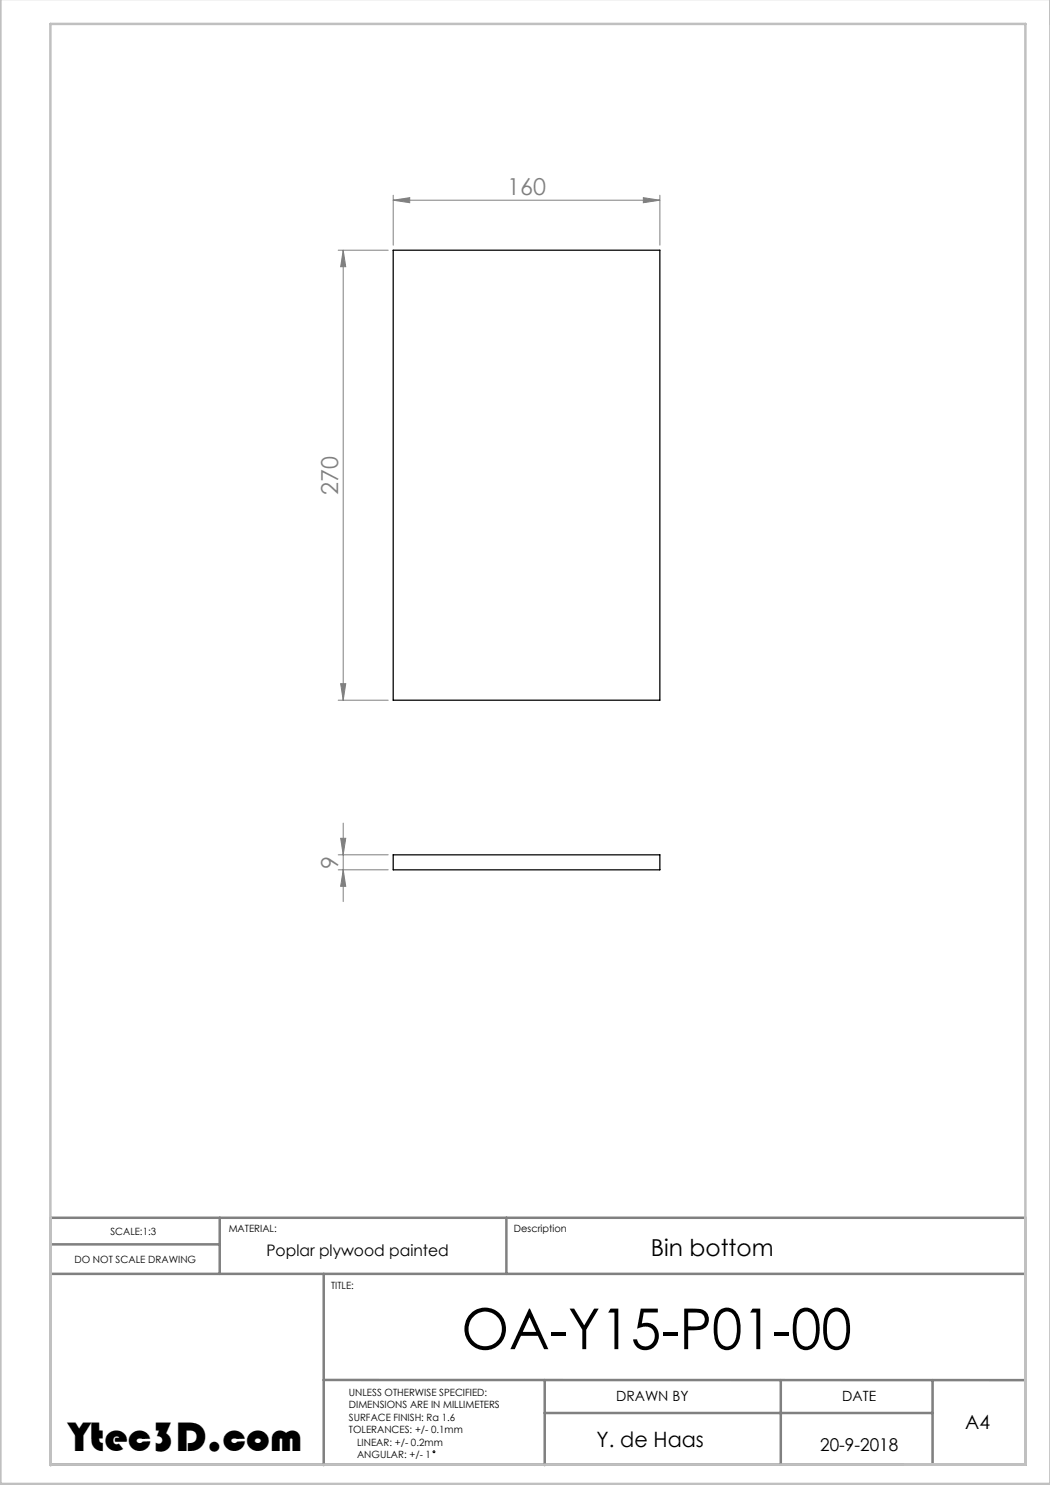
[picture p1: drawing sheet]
<svg xmlns="http://www.w3.org/2000/svg" width="210mm" height="297mm" viewBox="0 0 210 297" stroke-linecap="round" stroke-linejoin="round" font-family="sans-serif">
<circle cx="86.8" cy="290.4" r=".19" fill="none" stroke="#000" stroke-width=".2"/>
<path d="M10.1 248.9h33.8M10.1 254.8h195M43.9 243.6v11.2M64.7 254.8v38.2M101.3 243.6v11.2M64.7 276h140.4M108.9 276v17M156.2 276v16.9M186.5 276v16.9M10.1 292.9h195v-49.3h-195v49.4M108.9 282.6h77.6" fill="none" stroke="#808080" stroke-width=".5"/>
<path d="M.1 -.1v296.9h210M10.1 292.9h195v-288.1h-195v288.2" fill="none" stroke="#c0c0c0" stroke-width=".5"/>
<g fill="none" stroke="#808080" stroke-width=".2">
<path d="M78.6 39v10M128.7 39.5l3.3 .5-3.3 .5zM132 39v10M67.6 50h10M68.6 50v90M68.6 50l.5 3.3h-1zM78.6 40l3.3-.5v1zM78.6 40h53.4M68.1 136.7h1l-.5 3.3zM67.6 140h10M67.6 171h10M67.6 174h10"/>
<path d="M68.1 167.7h1l-.5 3.3zM68.6 164.6v15.7M68.6 174l.5 3.3h-1z"/>
</g>
<g fill="#808080">
<path d="M128.7 39.5l3.3 .5-3.3 .5zM78.6 40l3.3-.5v1z"/>
<path d="M68.6 50l.5 3.3h-1zM68.1 136.7h1l-.5 3.3zM68.1 167.7h1l-.5 3.3zM68.6 174l.5 3.3h-1z"/>
</g>
<path d="M78.6 50h53.4v90h-53.4zM78.6 171h53.4v3h-53.4z" fill="none" stroke="#000" stroke-width=".25"/>
<text font-size="11.3" x="92.3" y="269.8">OA-Y15-P01-00</text>
<text font-size="8.5" x="13.8" y="290.3">Ytec3D.com</text>
<g font-size="4.7" fill="#808080">
<text x="101.4" y="39">160</text>
<text x="67.6" y="98.9" transform="rotate(-90 67.6 98.9)">270</text>
<text x="67.6" y="173.8" transform="rotate(-90 67.6 173.8)">9</text>
</g>
<text font-size="4.7" x="130.2" y="251.2">Bin bottom</text>
<text font-size="4.2" x="119.3" y="289.4">Y. de Haas</text>
<text font-size="3.9" x="193.1" y="285.8">A4</text>
<text font-size="3.5" x="164" y="290.3">20-9-2018</text>
<text font-size="3.2" x="53.3" y="251.2">Poplar plywood painted</text>
<g font-size="2.8">
<text x="123.2" y="280.2">DRAWN BY</text>
<text x="168.5" y="280.2">DATE</text>
</g>
<g font-size="2">
<text x="22.1" y="246.9">SCALE:1:3</text>
<text x="45.7" y="246.5">MATERIAL:</text>
<text x="102.8" y="246.5">Description</text>
<text x="14.9" y="252.5">DO NOT SCALE DRAWING</text>
<text x="66.2" y="257.7">TITLE:</text>
<text x="69.8" y="279.2">UNLESS OTHERWISE SPECIFIED:</text>
<text x="69.8" y="281.7">DIMENSIONS ARE IN MILLIMETERS</text>
<text x="69.8" y="284.2">SURFACE FINISH: Ra 1.6</text>
<text x="69.8" y="286.7">TOLERANCES: +/- 0.1mm</text>
<text x="71.4" y="291.7">ANGULAR: +/- 1</text>
<text x="71.4" y="289.2">LINEAR: +/- 0.2mm</text>
</g>
</svg>
